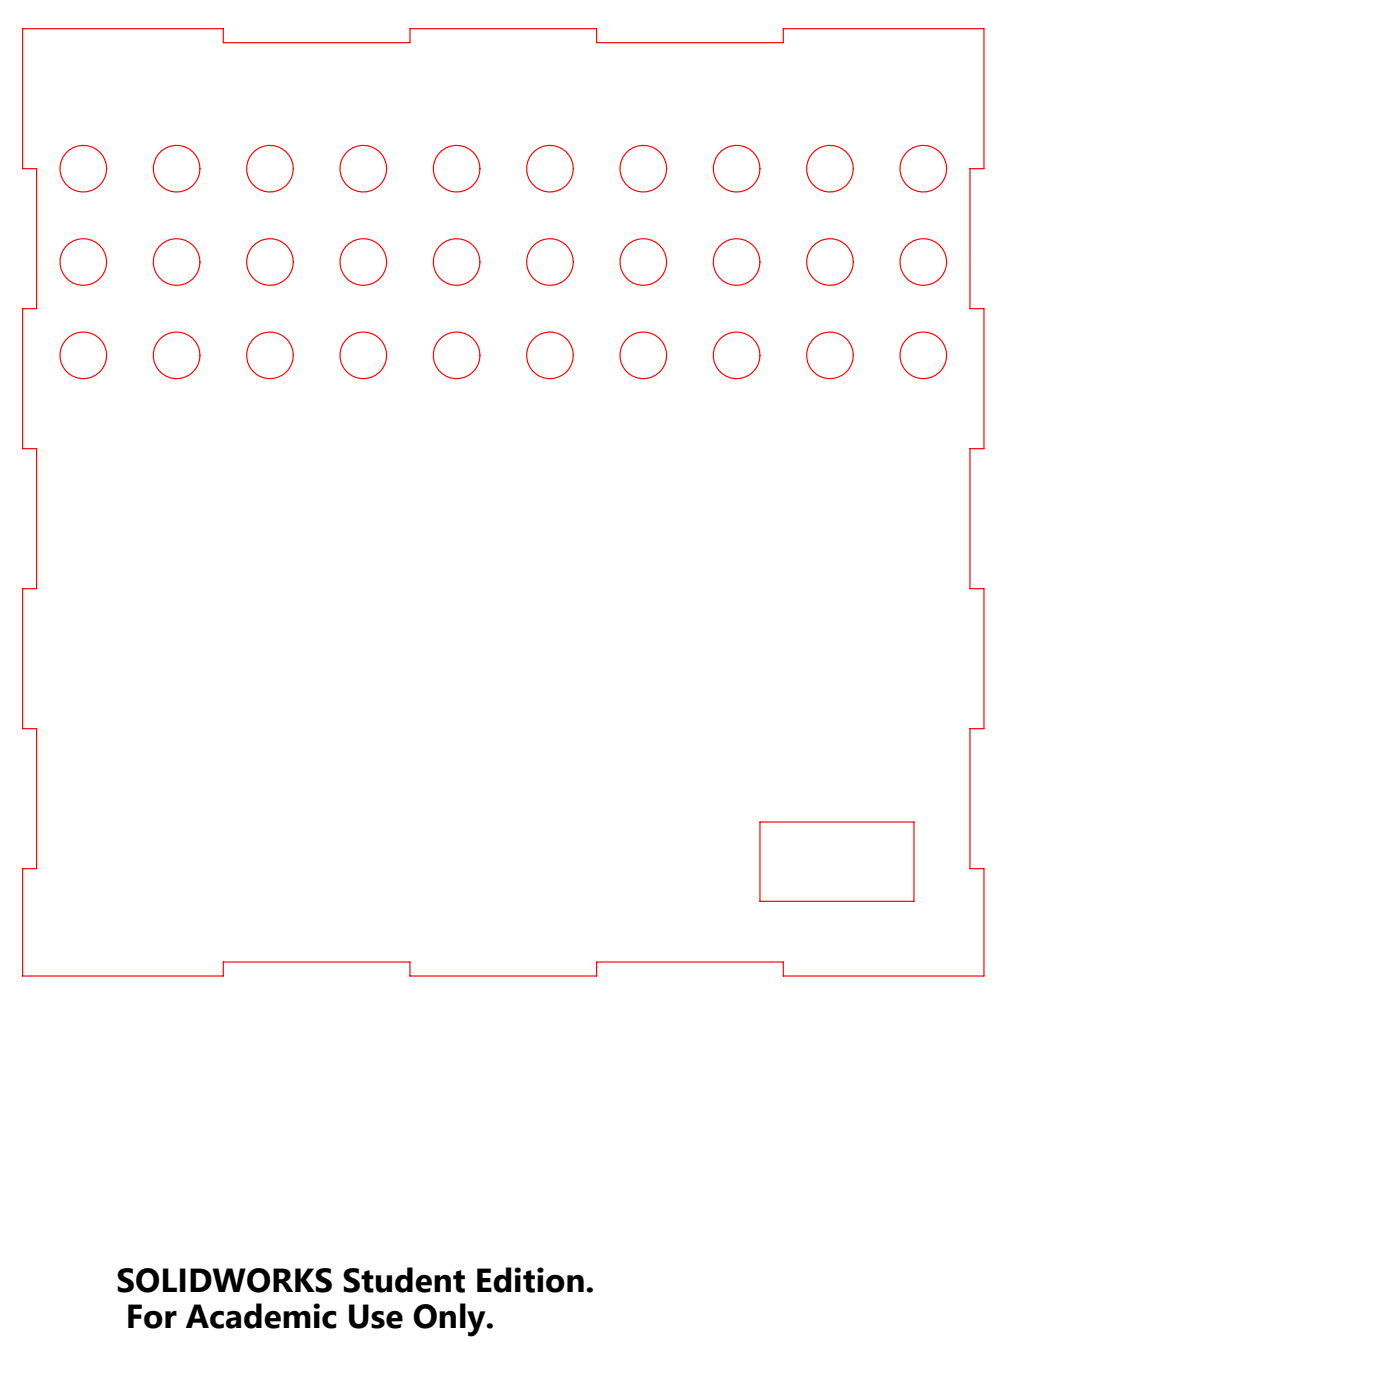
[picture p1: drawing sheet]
<svg xmlns="http://www.w3.org/2000/svg" width="300mm" height="300mm" viewBox="0 0 300 300" stroke-linecap="round" stroke-linejoin="round" font-family="sans-serif">
<g fill="none" stroke="#f00" stroke-width=".25">
<path d="M4.8 6.1h43v3h40v-3h40v3h40v-3h43v30h-3v30h3v30h-3v30h3v30h-3v30h3v23h-43v-3h-40v3h-40v-3h-40v3h-43v-23h3v-30h-3v-30h3v-30h-3v-30h3v-30h-3zM162.8 176.1h33v17h-33z"/>
<circle cx="17.8" cy="36.1" r="5"/>
<circle cx="37.8" cy="36.1" r="5"/>
<circle cx="57.8" cy="36.1" r="5"/>
<circle cx="77.8" cy="36.1" r="5"/>
<circle cx="97.8" cy="36.1" r="5"/>
<circle cx="117.8" cy="36.1" r="5"/>
<circle cx="137.8" cy="36.1" r="5"/>
<circle cx="157.8" cy="36.1" r="5"/>
<circle cx="177.8" cy="36.1" r="5"/>
<circle cx="197.8" cy="36.1" r="5"/>
<circle cx="17.8" cy="56.1" r="5"/>
<circle cx="37.8" cy="56.1" r="5"/>
<circle cx="57.8" cy="56.1" r="5"/>
<circle cx="77.8" cy="56.1" r="5"/>
<circle cx="97.8" cy="56.1" r="5"/>
<circle cx="117.8" cy="56.1" r="5"/>
<circle cx="137.8" cy="56.1" r="5"/>
<circle cx="157.8" cy="56.1" r="5"/>
<circle cx="177.8" cy="56.1" r="5"/>
<circle cx="197.8" cy="56.1" r="5"/>
<circle cx="17.8" cy="76.1" r="5"/>
<circle cx="37.8" cy="76.1" r="5"/>
<circle cx="57.8" cy="76.1" r="5"/>
<circle cx="77.8" cy="76.1" r="5"/>
<circle cx="97.8" cy="76.1" r="5"/>
<circle cx="117.8" cy="76.1" r="5"/>
<circle cx="137.8" cy="76.1" r="5"/>
<circle cx="157.8" cy="76.1" r="5"/>
<circle cx="177.8" cy="76.1" r="5"/>
<circle cx="197.8" cy="76.1" r="5"/>
</g>
<g font-size="7.1">
<text x="25" y="276.8">SOLIDWORKS Student Edition.</text>
<text x="27" y="284.6">For Academic Use Only.</text>
</g>
</svg>
